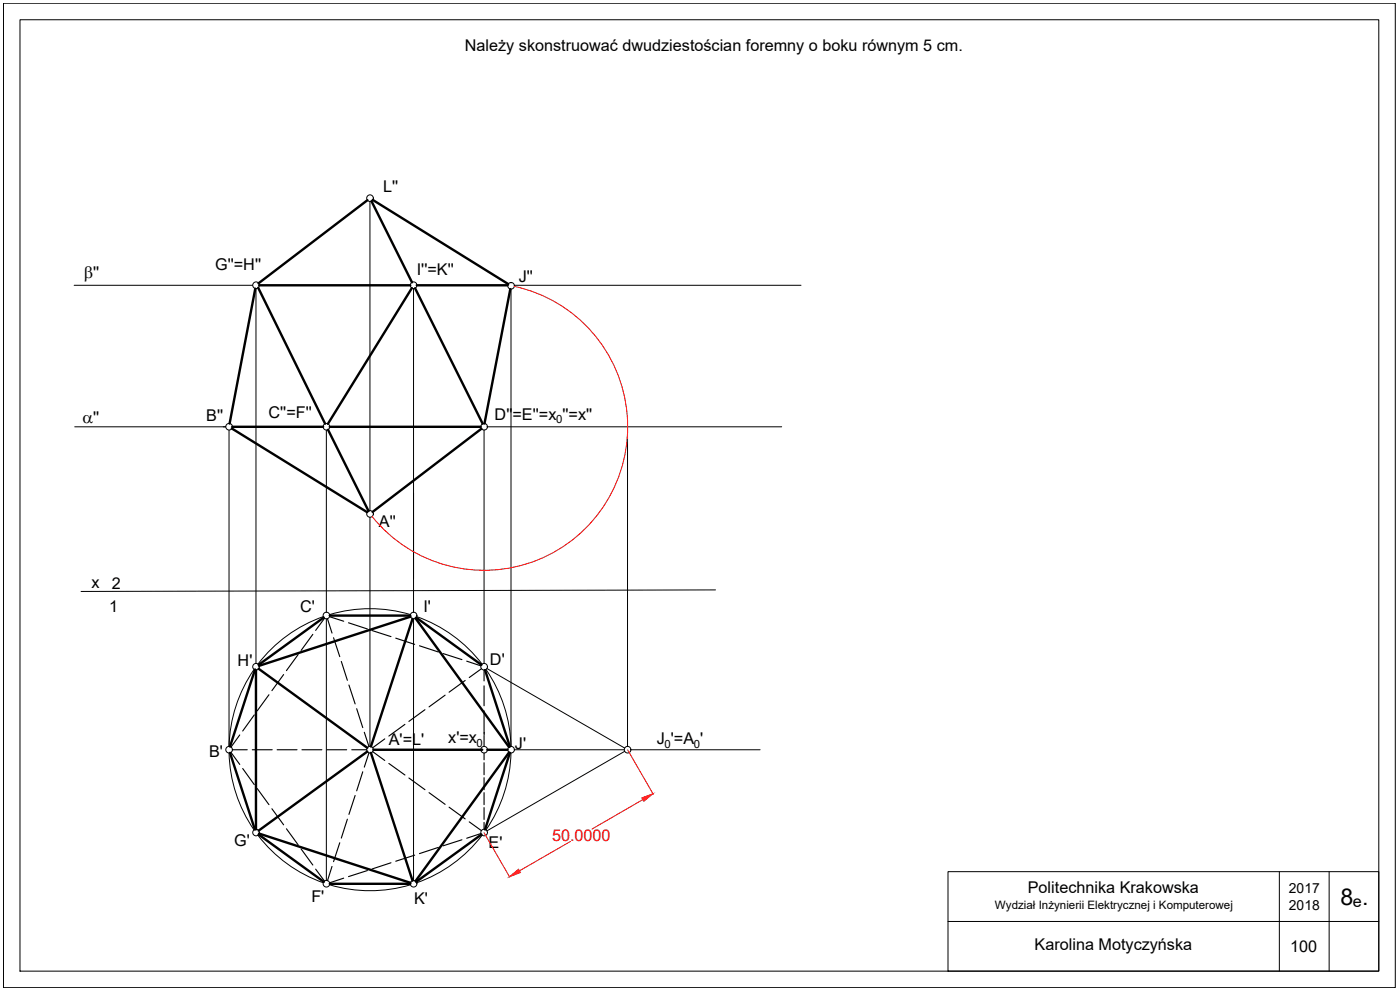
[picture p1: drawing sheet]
<svg xmlns="http://www.w3.org/2000/svg" width="420mm" height="297mm" viewBox="0 0 420 297" stroke-linecap="round" stroke-linejoin="round" font-family="sans-serif">
<!-- layer: 0 -->
<g fill="none" stroke="#000" stroke-width=".3">
<path d="M1 1h417.7v295.3h-417.7zM6 5.9h407.8v285.5h-407.8zM111 60.5v92.7M22.3 85.6h53.5M76.8 86.6v112.5M124.1 86.6v87.1M153.4 86.7l-.1 137.2a42.3 42.3 0 0 0-7.4-23M153.4 84.8v.1M154.3 85.6h86.1M22.4 128.1h45.3M68.7 129.1v94.8a42.3 42.3 0 0 1 7.5-23M69.7 128.1h27.3"/>
<path d="M97.9 129.1v54.6M99 128.1h45.3M145.3 129v70.1M146.1 128.1h88.5M111 155.2v68.7M124.1 148v35.7M214.7 177l-190.4 .5M97 185a42.3 42.3 0 0 0-19.6 14.3M97.9 185.7v78.5M98.9 184.4a42.3 42.3 0 0 1 24.3 0M124.1 185.7v78.5M125.1 185a42.3 42.3 0 0 1 19.6 14.3"/>
<path d="M68.7 225.9a42.3 42.3 0 0 0 7.5 23.1M153.3 225.9a42.3 42.3 0 0 1-7.4 23.1M154.3 225h33.1M189.3 225h38.8M77.4 250.6a42.3 42.3 0 0 0 19.6 14.3M144.7 250.6a42.3 42.3 0 0 1-19.6 14.3M98.9 265.5a42.3 42.3 0 0 0 24.3 0M284.5 261.5h129.3v29.9h-129.3zM284.5 276.5h129.3M383.9 261.5v29.9M398.9 261.5v29.9"/>
<circle cx="111" cy="59.5" r=".99"/>
<circle cx="76.8" cy="85.6" r=".99"/>
<circle cx="124.1" cy="85.6" r=".99"/>
<circle cx="153.4" cy="85.7" r=".99"/>
<circle cx="68.8" cy="128" r=".99"/>
<circle cx="98" cy="128" r=".99"/>
<circle cx="145.3" cy="128" r=".99"/>
<circle cx="111" cy="154.2" r=".99"/>
<circle cx="98" cy="184.7" r=".99"/>
<circle cx="124.1" cy="184.7" r=".99"/>
<circle cx="76.8" cy="200" r=".99"/>
<circle cx="145.3" cy="200" r=".99"/>
<circle cx="68.8" cy="224.9" r=".99"/>
<circle cx="111" cy="224.9" r=".99"/>
<circle cx="145.3" cy="224.9" r=".99"/>
<circle cx="153.4" cy="224.9" r=".99"/>
<circle cx="76.8" cy="249.8" r=".99"/>
<circle cx="145.3" cy="249.8" r=".99"/>
<circle cx="98" cy="265.2" r=".99"/>
<circle cx="124.1" cy="265.2" r=".99"/>
</g>
<g fill="none" stroke="#000" stroke-width=".72">
<path d="M111.9 60l40.6 25.2M110.3 60.1l-32.7 24.9M111.5 60.4l12.1 24.3M76.6 86.6l-7.7 40.5M77.5 86.4l20.1 40.7M77.8 85.6h45.3M123.6 86.4l-25.2 40.8M124.6 86.5l20.3 40.6M125.1 85.6h27.2M153.1 86.7l-7.7 40.4M69.7 128.1h27.3M98.5 128.9l12.1 24.4"/>
<path d="M99 128.1h45.3M144.5 128.7l-32.7 24.9M97.1 185.3l-19.5 14.2M99 184.7h24.1M123.2 185l-45.4 14.8M123.8 185.7l-12.5 38.3M124.7 185.5l28.1 38.7M124.9 185.3l19.6 14.2M76.5 201l-7.5 23M76.6 200.9h-.1M76.8 201.1v47.7M77.6 200.7l32.6 23.7"/>
<path d="M145.6 201l7.4 23M69 225.9l7.5 23M110.2 225.5l-32.6 23.7M111.3 225.9l12.5 38.3M112 225h32.3M146.2 225h6.1M152.8 225.8l-28.1 38.6M153 225.9l-7.4 23M77.6 250.4l19.6 14.2M77.8 250.1l45.4 14.8M144.5 250.4l-19.6 14.2M99 265.2h24.1"/>
</g>
<g fill="none" stroke="#000" stroke-width=".34">
<path d="M89.5 196.4l-3.5 4.8M93.9 190.3l-3.5 4.9M97.4 185.5l-2.7 3.6M98.3 185.7l1.3 4.2M98.9 185l4.3 1.4M100.1 191.3l1.9 5.7M102.4 198.5l1.9 5.6M104.6 186.9l5.7 1.8M111.7 189.2l5.6 1.8M118.8 191.5l5.6 1.8M125.9 193.8l5.7 1.8M133 196.1l5.6 1.8"/>
<path d="M140.1 198.4l4.2 1.4M76.3 214.5l-3.5 4.8M80.7 208.4l-3.5 4.9M85.1 202.4l-3.5 4.8M104.7 205.5l1.9 5.7M107 212.6l1.9 5.7M109.3 219.7l1.4 4.3M121.5 217.3l-4.8 3.6M127.5 212.9l-4.8 3.6M133.6 208.6l-4.8 3.5M139.6 204.2l-4.8 3.5M144.5 200.7l-3.7 2.6"/>
<path d="M145.3 201.1v3.2M145.3 205.8v6M145.3 213.3v5.9M69.3 225.8l2.7 3.6M69.7 225h4.5M72 220.5l-2.7 3.7M72.8 230.6l3.5 4.8M75.7 225h6M77.2 236.6l3.5 4.8M83.2 225h5.9M90.6 225h6M98.1 225h5.9"/>
<path d="M105.6 225h4.5M106.6 238.7l-1.9 5.6M108.9 231.6l-1.9 5.7M110.7 225.9l-1.4 4.3M111.8 225.5l3.7 2.7M115.5 221.7l-3.7 2.7M116.7 229.1l4.8 3.4M122.7 233.4l4.8 3.5M128.8 237.8l4.8 3.5M145.3 220.7v3.2M145.3 225.9v2.1M145.3 228.9v3.6"/>
<path d="M145.3 233.3v3.6M145.3 237.8v3.6M81.6 242.7l3.5 4.8M86 248.7l3.5 4.8M90.4 254.7l3.5 4.8M99.6 260l-1.3 4.2M102 252.9l-1.9 5.6M104.3 245.8l-1.9 5.7M117.3 258.9l-5.6 1.8M124.4 256.6l-5.6 1.8M131.6 254.3l-5.7 1.8M134.8 242.2l4.8 3.5"/>
<path d="M138.6 252l-5.6 1.8M140.8 246.6l3.7 2.6M144.3 250.1l-4.2 1.4M145.3 242.3v3.6M145.3 246.8v2M94.7 260.8l2.7 3.6M103.2 263.5l-4.3 1.4M110.3 261.2l-5.7 1.8"/>
</g>
<circle cx="144.4" cy="225" r=".36" fill="#000"/>
<!-- layer: ZADANIE1 -->
<g fill="none" stroke="#000" stroke-width=".3">
<path d="M67 128.1h.7M69.7 128.1h1.4M188.3 128.1v95.8M146.1 200.6l41.4 23.9M187.5 225.4l-41.4 23.9"/>
<circle cx="188.3" cy="224.9" r=".99"/>
</g>
<path d="M69.6 128.6l40.6 25.1" fill="none" stroke="#000" stroke-width=".72"/>
<path d="M154.3 85.9a43.1 43.1 0 0 1 27.6 64.8 43.1 43.1 0 0 1-70.2 4.3M188.4 225l7.7 13.3M192.9 239.9l-15.2 8.9M145.3 249.9l7.7 13.3M171.2 252.5l-15.3 8.8" fill="none" stroke="#f00" stroke-width=".3"/>
<g fill="#f00" stroke="#f00" stroke-width=".3">
<path d="M152.9 263.1l2.7-2.3 .6 1z"/>
<path d="M192.6 239.4l3.3-1.2-2.7 2.2z"/>
</g>
<text font-size="6.9" x="402.3" y="271.4">8 .</text>
<g font-size="5.1">
<text x="25.1" y="83.4">b''</text>
<text x="24.8" y="126.8">a''</text>
</g>
<g font-size="4.9">
<text x="139.5" y="15.3">Należy skonstruować dwudziestościan foremny o boku równym 5 cm.</text>
<text x="115" y="57.5">L''</text>
<text x="64.5" y="81.2">G''=H''</text>
<text x="125.1" y="82.5">I''=K''</text>
<text x="155.7" y="84.8">J''</text>
<text x="80.6" y="125.4">C''=F''</text>
<text x="148.4" y="125.9">D''=E''=x ''=x''</text>
<text x="61.9" y="126.4">B''</text>
<text x="113.7" y="158.1">A''</text>
<text x="27.5" y="176.4">x</text>
<text x="33.6" y="176.7">2</text>
<text x="32.8" y="183.5">1</text>
<text x="90.1" y="183.6">C'</text>
<text x="127.1" y="183.8">I'</text>
<text x="71.3" y="199.7">H'</text>
<text x="147.1" y="199.5">D'</text>
<text x="62.7" y="227.1">B'</text>
<text x="116.7" y="223.4">A'=L'</text>
<text x="134.5" y="222.9">x'=x '</text>
<text x="154.5" y="224.7">J'</text>
<text x="197.1" y="223.3">J '=A '</text>
<text x="70.3" y="253.9">G'</text>
<text x="146.6" y="254.4">E'</text>
<text x="308.5" y="268">Politechnika Krakowska</text>
<text x="93.5" y="270.7">F'</text>
<text x="124.3" y="271.1">K'</text>
<text x="406" y="272.2">e</text>
<text x="310.5" y="285.2">Karolina Motyczyńska</text>
<text x="387.2" y="285.6">100</text>
</g>
<text font-size="4.9" fill="#f00" x="165.7" y="252.3">50.0000</text>
<g font-size="4.2">
<text x="386.8" y="268">2017</text>
<text x="386.8" y="273">2018</text>
</g>
<text font-size="3.5" x="298.6" y="272.8">Wydział Inżynierii Elektrycznej i Komputerowej</text>
<g font-size="3.4">
<text x="166.9" y="127">0</text>
<text x="143" y="224.1">0</text>
<text x="199.4" y="224.5">0</text>
<text x="208.2" y="224.5">0</text>
</g>
</svg>
